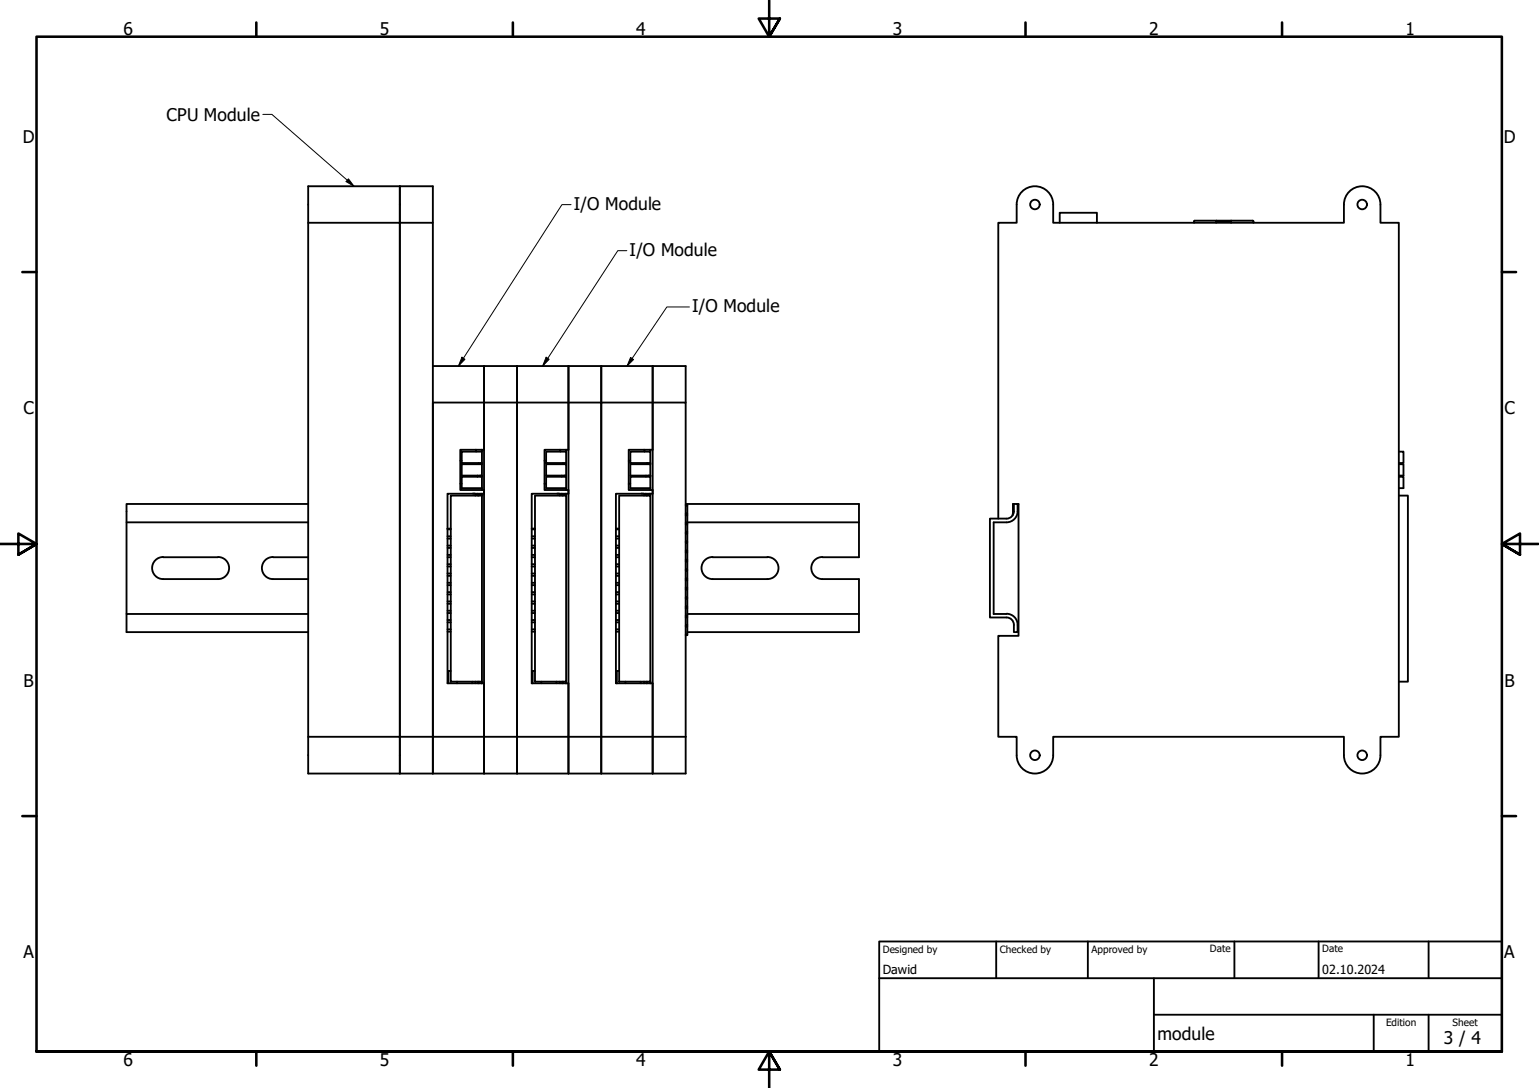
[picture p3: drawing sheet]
<svg xmlns="http://www.w3.org/2000/svg" width="420mm" height="297mm" viewBox="0 0 420 297" stroke-linecap="round" stroke-linejoin="round" font-family="sans-serif">
<!-- layer: Visible (ISO) -->
<g fill="none" stroke="#000" stroke-width=".51">
<path d="M277.6 55.9v4.9h-5.1v80.8M277.6 55.8a5 5 0 0 1 4.9-5 5 5 0 0 1 5 5M287.5 55.9v4.9h79.4v-4.9M366.9 55.8a5 5 0 0 1 5-5 5 5 0 0 1 5 5M376.9 55.9v4.9h5v140.4h-5v5a5 5 0 0 1-5 5 5 5 0 0 1-5-5v-5h-79.4v5a5 5 0 0 1-5 5 5 5 0 0 1-4.9-5v-5h-5.1v-27.6h5.6v-36h-.3M84.1 60.8v140.4h25.1v10v-160.4v10h9v140.4M118.2 60.8v-10h-34.1v10h25.1v140.4h9M289.3 60.8v-2.7h10.2v2.7M325.9 60.5l.3-.3h15.8l.2 .6M326 60.4v.4M332 60.2v.6M332 60.4h4.1"/>
<path d="M336.1 60.2v.6M118.2 99.9h69v10M141.2 99.9v10M164.1 99.9v10M118.2 109.9h13.9v-10v22.9h-6.4v11h6.4v1h-9.9v51.7h9.9v14.7h-13.9zM132.1 109.9v101.3v-10h9.1M132.1 109.9h9.1v91.3M141.2 109.9h14v-10v22.9h-6.5v11h6.5v1h-10v51.7h10v14.7h-14zM155.2 109.9v101.3v-10h8.9M155.2 109.9h8.9v91.3M164.1 109.9h14.1v-10v22.9h-6.6v11h6.6v1h-10.1v51.7h10.1v14.7h-14.1zM178.2 109.9v101.3v-10h9"/>
<path d="M178.2 109.9h9v91.3M84.1 137.6h-49.6v30M123.1 135.3h8.5v50.8h-8.5zM125.7 132.1h.3M125.7 125.8h.3M126 126.7h5.6v3.1h-5.6zM126 123.3h5.6v3.1h-5.6zM126 130.2h5.6v3.1h-5.6zM129.1 134.7h.5M129.8 135.2l.9-.1 .8 .2M129.8 122.8l.2 .1M130 122.8v.5"/>
<path d="M130.4 129.8v.4M130.4 134.8v.3M130.5 135.1l-.7 .2M130.7 126.7h.7M130.7 126.4v.2M130.7 135.3v-.2l.7 .2M130.7 135.1h-.2v.2M131.1 129.8l.4 .1M131.4 126.4v.2M131.4 129.9v.3M131.4 134.8v.3M131.5 122.8v.5"/>
<path d="M131.5 126.4v.3M131.5 129.8v.4M131.6 122.8v.5M131.6 126.4v.3M131.6 129.8v.4M131.6 133.3v.5M131.6 134.8v.5M146 135.3h8.6v50.8h-8.6zM148.7 132.1h.4M148.7 125.8h.4M149.1 126.7h5.5v3.1h-5.5zM149.1 123.3h5.5v3.1h-5.5z"/>
<path d="M149.1 130.2h5.5v3.1h-5.5zM152.1 134.7h.5M152.8 122.8l.2 .1M152.8 135.2h1.6M153 122.8v.5M153.4 129.8v.4M153.4 134.8v.3M153.5 135.1l-.7 .2M153.7 126.7h.7M153.7 126.4v.2M153.7 135.3v-.2l.7 .2M153.7 135.1h-.2v.2"/>
<path d="M154.1 129.8l.4 .1M154.4 126.4v.2M154.4 129.9v.3M154.4 134.8v.3M154.4 135.2h.1M154.5 135.2v.1M154.5 122.8v.5M154.5 126.4v.3M154.5 129.8v.4M154.6 122.8v.5M154.6 126.4v.3M154.6 129.8v.4"/>
<path d="M154.6 133.3v.5M154.6 134.8v.5M169 135.3h8.5v50.8h-8.5zM171.6 132.1h.5M171.6 125.8h.5M172.1 126.7h5.4v3.1h-5.4zM172.1 123.3h5.4v3.1h-5.4zM172.1 130.2h5.4v3.1h-5.4zM175.1 134.7h.5M175.8 122.8l.2 .1M175.8 135.2l.9-.1 .8 .2M176 122.8v.5"/>
<path d="M176.3 129.8v.4M176.3 134.8v.3M176.5 135.1l-.7 .2M176.7 126.7h.7M176.7 126.4v.2M176.7 135.3v-.2l.7 .2M176.7 135.1h-.2v.2M177 129.8v.1M177.1 129.9h.1M177.1 129.9h.4M177.4 126.4v.2M177.4 129.9v.3"/>
<path d="M177.4 134.8v.3M177.5 122.8v.5M177.5 129.9h.1M177.5 126.4v.3M177.5 129.8v.4M177.5 133.3v.5M177.5 134.8v.5M187.2 137.6h47.3v14.5h-10M187.2 137.8h.4v35.6h-.4M187.2 138.1h.4M276.8 139.6v-2h1v2M276.8 137.6h-.3l-.1 3.1"/>
<path d="M276.8 139.6a2 2 0 0 1-2 2h-4.5v27h4.5a2 2 0 0 1 2 2M277.8 139.6a3 3 0 0 1-3 3h-3.5v25h3.5M381.9 126.7h1.3v3.1h-1.3M381.9 123.3h1.3v3.1h-1.3M381.9 130.2h1.3v3.1h-1.3M381.9 135.3h2.5v50.8h-2.5M34.5 142.6h49.6M44.5 152.1h15M44.5 152.1a3 3 0 0 0-3 3 3 3 0 0 0 3 3M59.5 152.1a3 3 0 0 1 3 3 3 3 0 0 1-3 3h-15M74.5 152.1a3 3 0 0 0-3 3 3 3 0 0 0 3 3h9.6M74.5 152.1h9.6"/>
<path d="M122.2 152.1h.9M122.2 149h.9M122.2 149.6h.9M122.2 151.5h.9M122.2 154h.9M122.2 154.7h.9M122.2 156.6h.9M122.2 157.2h.9M122.2 159.1h.9M122.2 159.8h.9M122.2 144.5h.9M122.2 146.4h.9"/>
<path d="M122.2 147.1h.9M123.1 144.3h-.9M145.2 152.1h.8M145.2 149h.8M145.2 149.6h.8M145.2 151.5h.8M145.2 154h.8M145.2 154.7h.8M145.2 156.6h.8M145.2 157.2h.8M145.2 159.1h.8M145.2 159.8h.8"/>
<path d="M145.2 144.5h.8M145.2 146.4h.8M145.2 147.1h.8M145.2 144.3h.8M145.2 144.3h.1M168.1 152.1h.9M168.1 149h.9M168.1 149.6h.9M168.1 151.5h.9M168.1 154h.9M168.1 154.7h.9M168.1 156.6h.9"/>
<path d="M168.1 157.2h.9M168.1 159.1h.9M168.1 159.8h.9M168.1 144.5h.9M168.1 146.4h.9M168.1 147.1h.9M168.2 144.3h.1M168.2 144.3h.8M187.2 140.1h.4M187.2 140.4h.4M187.2 140.6h.4M187.2 142.7h.4"/>
<path d="M187.2 142.9h.4M187.2 143.2h.4M187.2 145.2h.4M187.2 145.5h.4M187.2 145.7h.4M187.2 147.8h.4M187.2 148h.4M187.2 148.3h.4M187.2 150.3h.4M187.2 150.5h.4M187.2 150.8h.4M187.2 152.8h.4"/>
<path d="M187.2 153.1h.4M187.2 153.3h.4M187.2 155.4h.4M187.2 155.6h.4M187.2 155.9h.4M187.2 157.9h.4M187.2 158.2h.4M187.2 158.4h.4M187.6 142.6h46.9M194.5 152.1h15M194.5 152.1a3 3 0 0 0-3 3 3 3 0 0 0 3 3h15a3 3 0 0 0 3-3 3 3 0 0 0-3-3M224.5 152.1a3 3 0 0 0-3 3 3 3 0 0 0 3 3"/>
<path d="M224.5 158.1h10v14.5h-46.9M84.1 167.6h-49.6v5h49.6M122.2 171.8h.9M122.2 172.5h.9M122.2 169.3h.9M122.2 169.9h.9M122.2 166.7h.9M122.2 167.4h.9M122.2 164.2h.9M122.2 164.8h.9M122.2 161.7h.9M122.2 162.3h.9"/>
<path d="M145.2 171.8h.8M145.2 172.5h.8M145.2 169.3h.8M145.2 169.9h.8M145.2 166.7h.8M145.2 167.4h.8M145.2 164.2h.8M145.2 164.8h.8M145.2 161.7h.8M145.2 162.3h.8M168.1 171.8h.9M168.1 172.5h.9"/>
<path d="M168.1 169.3h.9M168.1 169.9h.9M168.1 166.7h.9M168.1 167.4h.9M168.1 164.2h.9M168.1 164.8h.9M168.1 161.7h.9M168.1 162.3h.9M187.2 160.5h.4M187.2 160.7h.4M187.2 161h.4M187.2 163h.4"/>
<path d="M187.2 163.2h.4M187.2 163.5h.4M187.2 165.5h.4M187.2 165.8h.4M187.2 166h.4M187.2 168.1h.4M187.2 168.3h.4M187.2 168.6h.4M187.2 170.6h.4M187.2 170.9h.4M187.2 171.1h.4M187.2 173.2h.4"/>
<path d="M187.6 167.6h46.9M274.8 167.6a3 3 0 0 1 3 3M276.8 170.6v2h1v-2M123.1 183.2h-.7v3.3M124.8 186.1v.4M128.9 186.1v.4M129.8 186.1v.4M130.5 186.1v.4M130.7 186.1v.4M131.4 186.1v.4M131.5 186.1v.4M131.6 186.1v.4"/>
<path d="M146 183.2h-.6v3.3M147.8 186.1v.4M151.9 186.1v.4M152.8 186.1v.4M153.5 186.1v.4M153.7 186.1v.4M154.4 186.1v.4M154.5 186.1v.4M154.6 186.1v.4M169 183.2h-.6v3.3M170.8 186.1v.4M174.9 186.1v.4"/>
<path d="M175.8 186.1v.4M176.5 186.1v.4M176.7 186.1v.4M177.4 186.1v.4M177.5 186.1v.4M84.1 201.2v10h103.1v-10M118.2 201.2v10M141.2 201.2v10M164.1 201.2v10"/>
<circle cx="282.5" cy="55.8" r="1.3"/>
<circle cx="371.9" cy="55.8" r="1.3"/>
<circle cx="282.5" cy="206.2" r="1.3"/>
<circle cx="371.9" cy="206.2" r="1.3"/>
</g>
<circle cx="131.4" cy="135.2" r=".25" fill="#000"/>
<!-- layer: Border (ISO) -->
<g fill="none" stroke="#000" stroke-width=".7">
<path d="M70 6.1v3.9M140 6.1v3.9M210 0v10l-2.9-4.9h5.8l-2.9 4.9 2.9-4.9M280 6.1v3.9M350 6.1v3.9M6.1 74.3h3.9M410 74.3h3.9M0 148.5h10l-5-2.8v5.7l5-2.9-5 2.9M420 148.5h-10l5-2.8v5.7l-5-2.9 5 2.9M6.1 222.8h3.9M410 222.8h3.9M10 287.1v-277.1h400v277.1h-400h400"/>
<path d="M70 287.1v3.8M140 287.1v3.8M212.9 292l-2.9-4.9 2.9 4.9h-5.8l2.9-4.9v9.9M280 287.1v3.8M350 287.1v3.8"/>
</g>
<!-- layer: Title (ISO) -->
<path d="M240 257h170v30.1h-170zM272 257v10.1M297 257v10.1M337 257v10.1M360 257v10.1M390 257v10.1M240 267.1h170M315 277h95M315 267.1v20M375 277v10.1M390 277v10.1" fill="none" stroke="#000" stroke-width=".51"/>
<!-- layer: Symbol (ISO) -->
<path d="M71.8 31.2h2.4l22.4 19.6M95.1 48.8l1.5 2-2.1-1.2zM155.9 55.9h-2.5l-28.2 44M171.1 68.4h-2.4l-20.6 31.5M126.1 97.5l.8 .6-1.7 1.8zM149.1 97.5l.8 .6-1.8 1.8zM172.1 97.6l.9 .6-1.8 1.7zM188.2 83.8h-6.1l-10.9 16.1" fill="none" stroke="#000" stroke-width=".27"/>
<path d="M95.1 48.8l1.5 2-2.1-1.2zM126.1 97.5l.8 .6-1.7 1.8zM149.1 97.5l.8 .6-1.8 1.8zM172.1 97.6l.9 .6-1.8 1.7z" fill="#000"/>
<g font-size="4.8">
<text x="33.7" y="9.6">6</text>
<text x="103.7" y="9.6">5</text>
<text x="173.7" y="9.6">4</text>
<text x="243.7" y="9.6">3</text>
<text x="313.7" y="9.6">2</text>
<text x="383.7" y="9.6">1</text>
<text x="45.5" y="33">CPU Module</text>
<text x="6.2" y="38.9">D</text>
<text x="410.5" y="38.9">D</text>
<text x="156.7" y="57.3">I/O Module</text>
<text x="171.9" y="69.8">I/O Module</text>
<text x="189" y="85.3">I/O Module</text>
<text x="6.4" y="113.1">C</text>
<text x="410.7" y="113.1">C</text>
<text x="6.4" y="187.4">B</text>
<text x="410.7" y="187.4">B</text>
<text x="6.4" y="261.7">A</text>
<text x="410.7" y="261.7">A</text>
<text x="316" y="283.8">module</text>
<text x="394.2" y="285">3 / 4</text>
<text x="33.7" y="290.9">6</text>
<text x="103.7" y="290.9">5</text>
<text x="173.7" y="290.9">4</text>
<text x="243.7" y="290.9">3</text>
<text x="313.7" y="290.9">2</text>
<text x="383.7" y="290.9">1</text>
</g>
<g font-size="3.4">
<text x="241" y="266">Dawid</text>
<text x="361" y="266">02.10.2024</text>
</g>
<g font-size="2.7">
<text x="241" y="260.1">Designed by</text>
<text x="273" y="260.1">Checked by</text>
<text x="298" y="260.1">Approved by</text>
<text x="330.3" y="260">Date</text>
<text x="361" y="260">Date</text>
<text x="378.4" y="280.1">Edition</text>
<text x="396.6" y="280.1">Sheet</text>
</g>
</svg>
